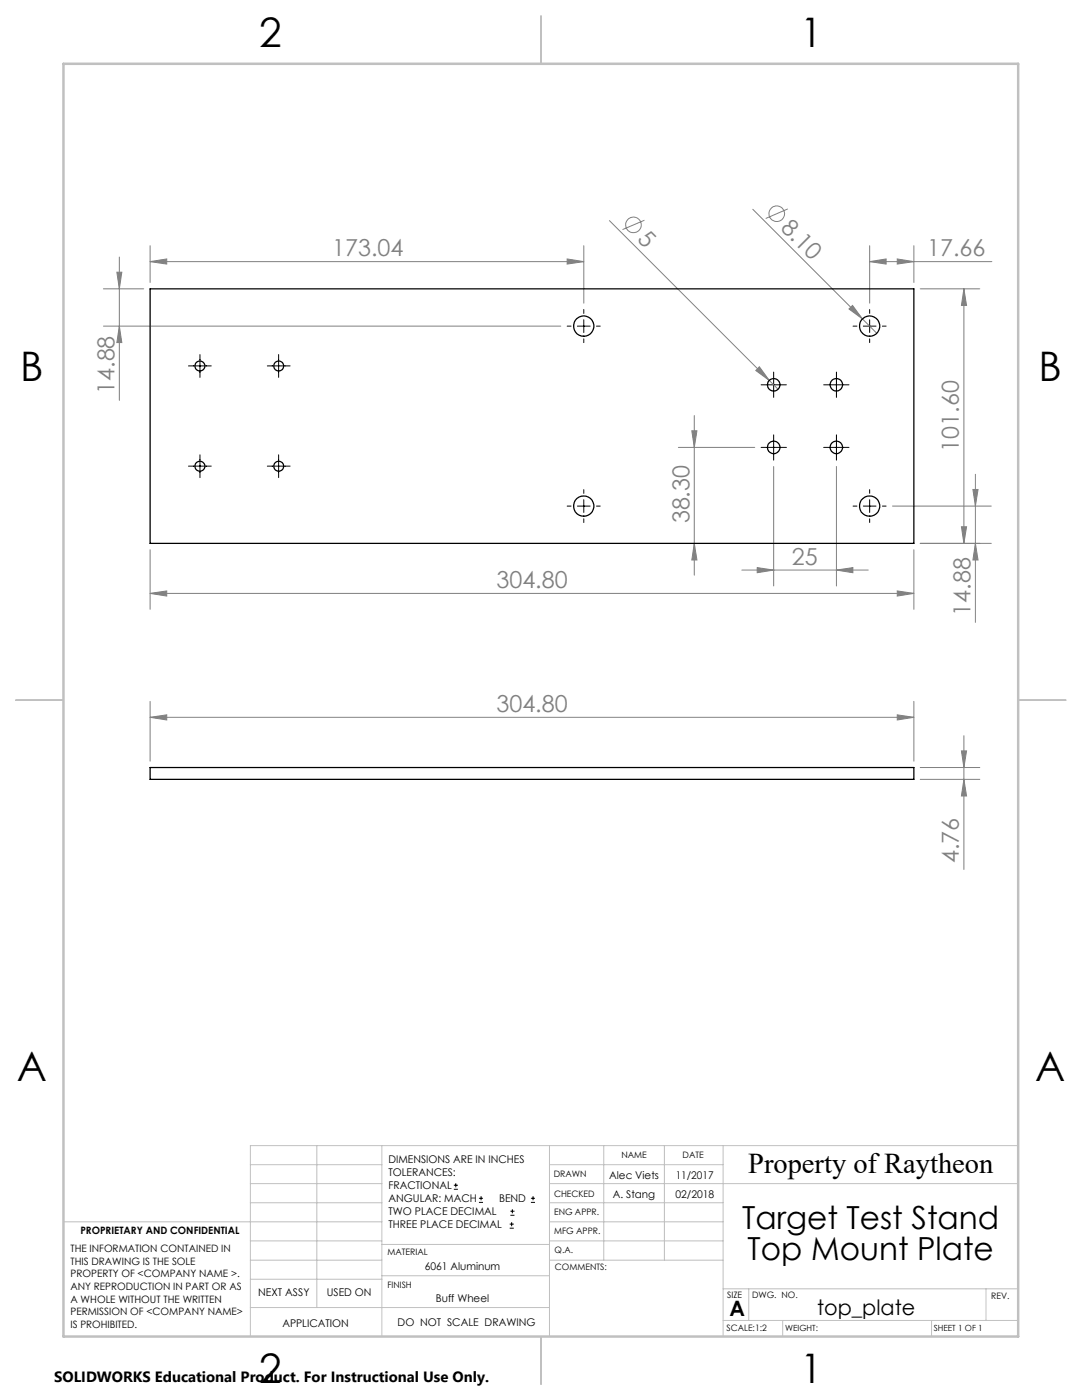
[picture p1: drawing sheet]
<svg xmlns="http://www.w3.org/2000/svg" width="216mm" height="279mm" viewBox="0 0 216 279" stroke-linecap="round" stroke-linejoin="round" font-family="sans-serif">
<g fill="none" stroke="#808080" stroke-width=".2">
<path d="M20.6 57.6h8.1M23.3 54.3h1l-.5 3.3zM23.8 51.3v28.6M30 52.2l3.3-.5v1zM30 49v7.4M30 52.2h86.5M113.2 51.7l3.3 .5-3.3 .5zM116.5 49v11.5M121.6 44l31.9 31.9M128.6 44l-4.4 1.8M150.2 41.8l21.9 21.8M157.2 41.7l-4.4 1.9"/>
<path d="M173.5 52.2l3.3-.5v1zM173.5 52.2h24.4M173.5 49v11.5M179 51.7l3.4 .5-3.4 .5zM182.4 49v7.4M183.6 57.6h11.9M192.3 57.6v50.8M192.3 57.6l.6 3.4h-1.1zM20.6 65.1h91.3M23.8 65.1l.5 3.3h-1zM151.5 73.2l2 2.7-2.7-2zM153.5 75.9l1.8 1.8"/>
<path d="M169.4 61.7l.7-.7 2 2.6zM172.1 63.6l2.8 2.9M135.4 89.3h15.2M138 86h1.1l-.6 3.3zM138.5 82.9v31.9M154.4 93.1v23.8M166.9 93.1v23.8M194.1 97.7h1.1l-.6 3.3zM194.6 94.7v29.5M30 118.4l3.3-.5v1.1zM30 109.7v11.9M30 118.4h152.4"/>
<path d="M138.5 108.4l.6 3.4h-1.1zM148 113.8h25.2M151.1 113.3l3.3 .5-3.3 .5zM166.9 113.8l3.3-.5v1zM178.1 101h19.7M179 117.9l3.4 .5-3.4 .6zM182.4 109.7v11.9M183.6 108.4h14.2M191.8 105.1h1.1l-.6 3.3zM194.6 108.4l.6 3.4h-1.1zM30 140v11.9M182.4 140v11.9"/>
<path d="M30 143.2l3.3-.5v1zM30 143.2h152.4M179 142.7l3.4 .5-3.4 .5zM183.6 153.2h11.9M183.6 155.5h11.9M191.8 149.9h1.1l-.6 3.3zM192.3 146.8v26.7M192.3 155.5l.6 3.4h-1.1z"/>
<circle cx="126.4" cy="44.9" r="1.56"/>
<circle cx="155" cy="42.7" r="1.56"/>
</g>
<g fill="none" stroke="#000" stroke-width=".2">
<path d="M37.6 73h4.6M39.9 70.8v4.5M53.3 73h4.6M55.6 70.8v4.5M113.2 65.1h.7M115.2 65.1h2.6M116.5 61.8v.7M116.5 63.8v2.6M116.5 67.6v.8M119 65.1h.8M151.9 76.8h5M154.4 74.3v5"/>
<path d="M164.4 76.8h5M166.9 74.3v5M170.2 65.1h.8M172.3 65.1h2.5M173.5 61.8v.7M173.5 63.8v2.6M173.5 67.6v.8M176.1 65.1h.7M37.6 93h4.6M39.9 90.8v4.5M53.3 93h4.6M55.6 90.8v4.5"/>
<path d="M116.5 97.7v.8M116.5 99.7v2.6M151.9 89.3h5M154.4 86.8v5M164.4 89.3h5M166.9 86.8v5M173.5 97.7v.8M173.5 99.7v2.6M113.2 101h.7M115.2 101h2.6M116.5 103.5v.8M119 101h.8"/>
<path d="M170.2 101h.8M172.3 101h2.5M173.5 103.5v.8M176.1 101h.7M90.6 237.3h.8M90.6 236.5h.8M90.9 236.1v.9M95.6 240h.8M95.6 239.1h.8M96 238.7v.8M105.9 240h.9M105.9 239.1h.9"/>
<path d="M106.4 238.7v.8M101.7 245.1h.8M101.7 244.3h.8M101.8 242.5h.9M101.8 241.7h.9M102.1 243.9v.8M102.2 241.3v.8"/>
</g>
<g fill="none" stroke="#c0c0c0" stroke-width=".2">
<path d="M50 232.4h26.2M50 236.2h26.2M63.2 228.6v32.3M76.2 228.6v38.1M109.6 228.6v38.1M109.6 232.4h34.7M109.6 236.2h93.6M120.5 228.6v22.9M132.6 228.6v22.9M144.3 228.6v38.1M203.2 228.6h-153.2v38.1M12.7 243.8h63.5"/>
<path d="M50 251.5h26.2M50 240h26.2M50 247.7h26.2M50 255.3h26.2M76.2 254.6h33.4M76.2 248.4h33.4M109.6 251.5h34.7M109.6 243.8h34.7M109.6 240h34.7M109.6 247.7h34.7M144.3 257.2h58.9M149.4 257.2v6.3"/>
<path d="M196.7 257.2v6.3M50 260.9h59.6M144.3 263.5h58.9M156.2 263.5v3.2M185.9 263.5v3.2"/>
</g>
<path d="M108 3.2v9.5M3.1 139.7h9.6M203.2 139.7h9.5M108 266.7v9.6" fill="none" stroke="#c0c0c0" stroke-width=".25"/>
<path d="M12.7 12.7h190.5v254h-190.5z" fill="none" stroke="#c0c0c0" stroke-width=".5"/>
<g fill="#808080">
<path d="M151.5 73.2l2 2.7-2.7-2z"/>
<path d="M169.4 61.7l.7-.7 2 2.6z"/>
<path d="M113.2 51.7l3.3 .5-3.3 .5zM30 52.2l3.3-.5v1z"/>
<path d="M30 118.4l3.3-.5v1.1zM179 117.9l3.4 .5-3.4 .6zM173.5 52.2l3.3-.5v1zM179 51.7l3.4 .5-3.4 .5zM151.1 113.3l3.3 .5-3.3 .5zM166.9 113.8l3.3-.5v1zM30 143.2l3.3-.5v1zM179 142.7l3.4 .5-3.4 .5z"/>
<path d="M191.8 105.1h1.1l-.6 3.3zM192.3 57.6l.6 3.4h-1.1zM23.8 65.1l.5 3.3h-1zM23.3 54.3h1l-.5 3.3zM138.5 108.4l.6 3.4h-1.1zM138 86h1.1l-.6 3.3z"/>
<path d="M194.1 97.7h1.1l-.6 3.3zM194.6 108.4l.6 3.4h-1.1zM191.8 149.9h1.1l-.6 3.3zM192.3 155.5l.6 3.4h-1.1z"/>
</g>
<g fill="none" stroke="#000" stroke-width=".25">
<path d="M30 57.6h152.4v50.8h-152.4zM30 153.2h152.4v2.3h-152.4z"/>
<circle cx="39.9" cy="73" r="1"/>
<circle cx="55.6" cy="73" r="1"/>
<circle cx="116.5" cy="65.1" r="2.03"/>
<circle cx="154.4" cy="76.8" r="1.25"/>
<circle cx="166.9" cy="76.8" r="1.24"/>
<circle cx="173.5" cy="65.1" r="2.03"/>
<circle cx="39.9" cy="93" r="1"/>
<circle cx="55.6" cy="93" r="1"/>
<circle cx="154.4" cy="89.3" r="1.27"/>
<circle cx="166.9" cy="89.3" r="1.26"/>
<circle cx="116.5" cy="101" r="2.02"/>
<circle cx="173.5" cy="101" r="2.02"/>
</g>
<g font-size="8.1">
<text x="51.7" y="9.3">2</text>
<text x="159.7" y="9.3">1</text>
<text x="4" y="76">B</text>
<text x="207.2" y="76">B</text>
<text x="3.3" y="215.7">A</text>
<text x="206.5" y="215.7">A</text>
<text x="51.7" y="276">2</text>
<text x="159.7" y="276">1</text>
</g>
<g font-size="6.3">
<text x="148.1" y="245.4">Target Test Stand</text>
<text x="149.2" y="251.4">Top Mount Plate</text>
</g>
<text font-size="5.7" x="149.3" y="234.1">Property of Raytheon</text>
<g font-size="4.7" fill="#808080">
<text x="127" y="47.9" transform="rotate(45 127 47.9)">5</text>
<text x="155.6" y="45.7" transform="rotate(45 155.6 45.7)">8.10</text>
<text x="66.3" y="51.2">173.04</text>
<text x="185" y="51.2">17.66</text>
<text x="22.8" y="78.6" transform="rotate(-90 22.8 78.6)">14.88</text>
<text x="191.4" y="90.1" transform="rotate(-90 191.4 90.1)">101.60</text>
<text x="137.6" y="104.5" transform="rotate(-90 137.6 104.5)">38.30</text>
<text x="158" y="112.8">25</text>
<text x="99.1" y="117.4">304.80</text>
<text x="193.6" y="122.9" transform="rotate(-90 193.6 122.9)">14.88</text>
<text x="99.1" y="142.1">304.80</text>
<text x="191.4" y="172.2" transform="rotate(-90 191.4 172.2)">4.76</text>
</g>
<g font-size="4.2">
<text x="145.6" y="262.7">A</text>
<text x="163" y="262.4">top_plate</text>
</g>
<text font-size="3" x="10.8" y="275.7">SOLIDWORKS Educational Product. For Instructional Use Only.</text>
<g font-size="2.1">
<text x="77.5" y="232.2">DIMENSIONS ARE IN INCHES</text>
<text x="77.5" y="234.7">TOLERANCES:</text>
<text x="77.5" y="237.3">FRACTIONAL</text>
<text x="77.5" y="239.9">ANGULAR: MACH</text>
<text x="99.6" y="239.9">BEND</text>
<text x="121.5" y="235.2">Alec Viets</text>
<text x="122.3" y="239">A. Stang</text>
<text x="134.8" y="239">02/2018</text>
<text x="134.8" y="235.2">11/2017</text>
<text x="77.5" y="242.5">TWO PLACE DECIMAL</text>
<text x="77.5" y="245.1">THREE PLACE DECIMAL</text>
<text x="84.7" y="253.4">6061 Aluminum</text>
<text x="51.5" y="258.7">NEXT ASSY</text>
<text x="65.2" y="258.6">USED ON</text>
<text x="87" y="259.8">Buff Wheel</text>
<text x="56.3" y="264.8">APPLICATION</text>
<text x="79.3" y="264.6">DO NOT SCALE DRAWING</text>
</g>
<g font-size="2">
<text x="14.1" y="249.9">THE INFORMATION CONTAINED IN</text>
<text x="16" y="246.3">PROPRIETARY AND CONFIDENTIAL</text>
<text x="14.1" y="252.4">THIS DRAWING IS THE SOLE</text>
<text x="14.1" y="254.9">PROPERTY OF &lt;COMPANY NAME &gt;.</text>
<text x="14.1" y="257.4">ANY REPRODUCTION IN PART OR AS</text>
<text x="14.1" y="260">A WHOLE WITHOUT THE WRITTEN</text>
<text x="14.1" y="262.5">PERMISSION OF &lt;COMPANY NAME&gt;</text>
<text x="14.1" y="265">IS PROHIBITED.</text>
</g>
<g font-size="1.8">
<text x="124" y="231.1">NAME</text>
<text x="136.2" y="231.1">DATE</text>
<text x="110.5" y="234.8">DRAWN</text>
<text x="110.5" y="238.9">CHECKED</text>
<text x="110.6" y="242.5">ENG APPR.</text>
<text x="77.3" y="250.5">MATERIAL</text>
<text x="110.6" y="246.3">MFG APPR.</text>
<text x="110.7" y="250">Q.A.</text>
<text x="77.3" y="257">FINISH</text>
<text x="110.7" y="253.5">COMMENTS:</text>
<text x="145.1" y="259">SIZE</text>
<text x="150.1" y="259.1">DWG. NO.</text>
<text x="197.8" y="259.2">REV.</text>
<text x="145" y="265.7">SCALE:1:2</text>
</g>
<g font-size="1.7">
<text x="156.7" y="265.7">WEIGHT:</text>
<text x="186.3" y="265.7">SHEET 1 OF 1</text>
</g>
</svg>
